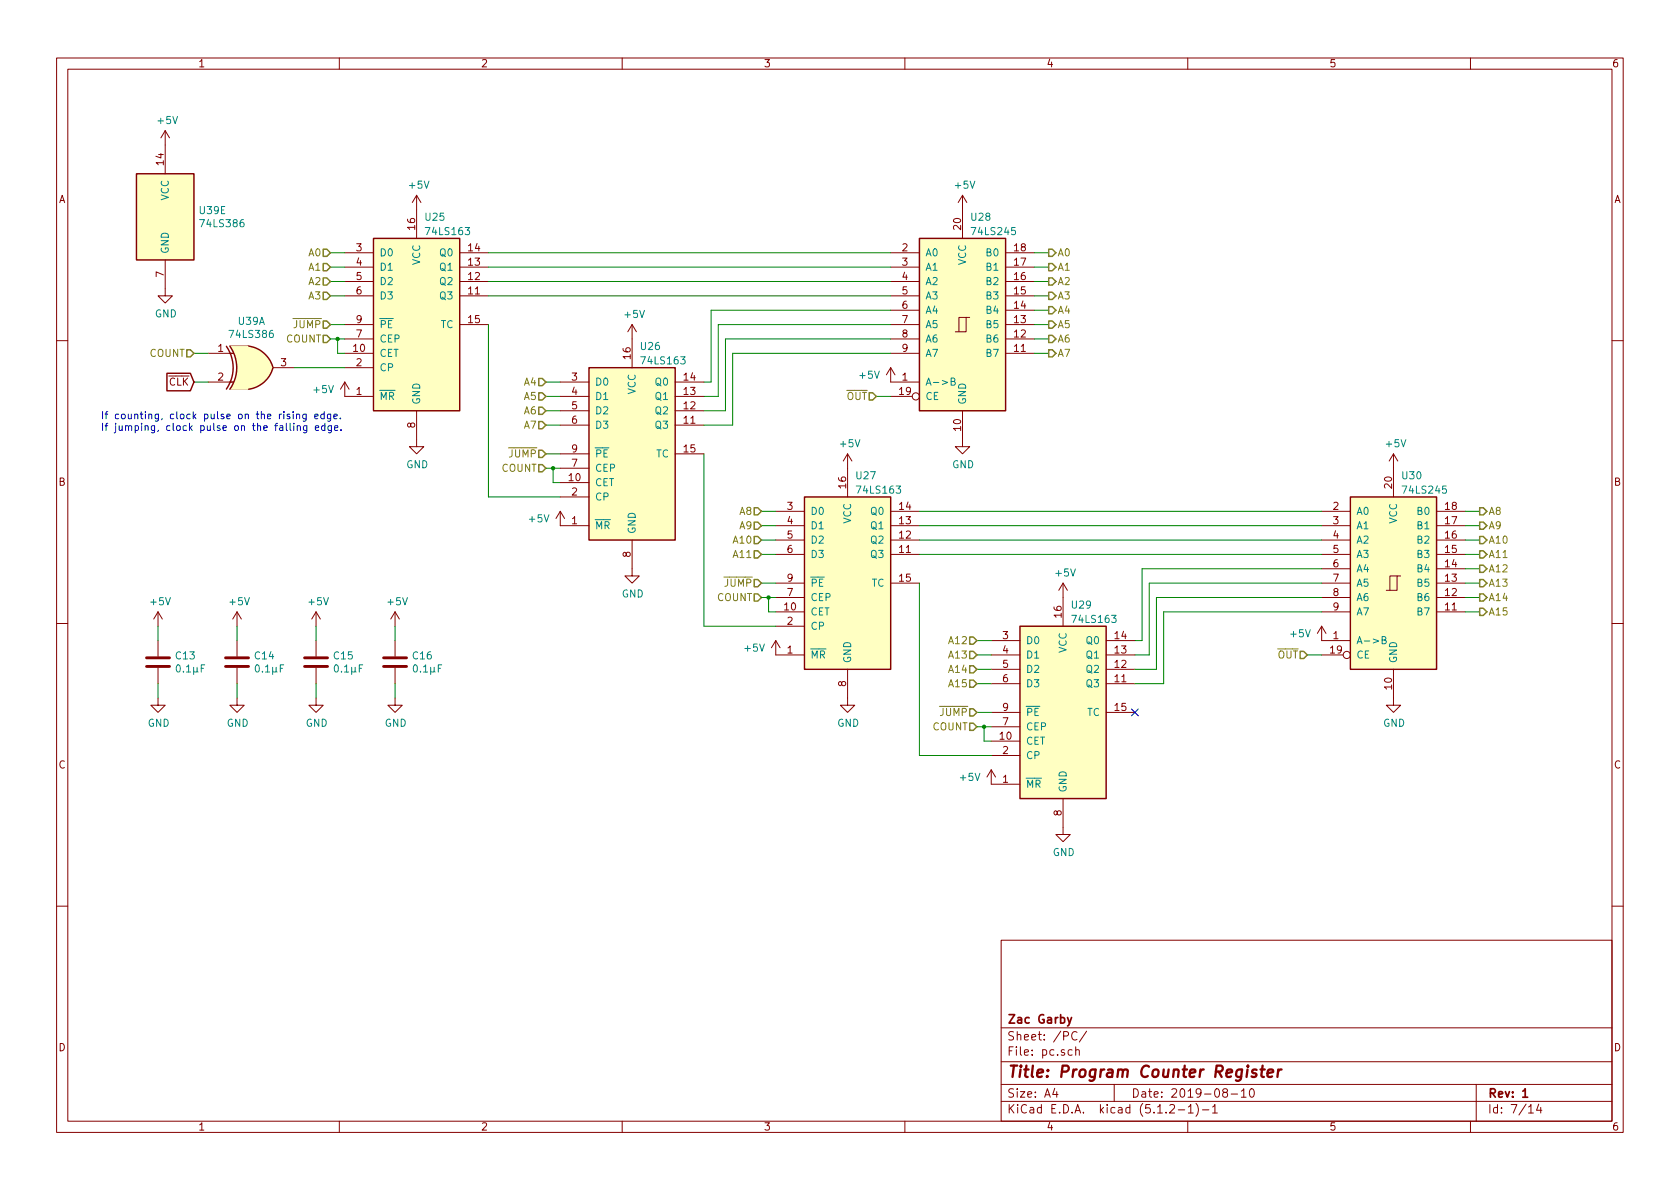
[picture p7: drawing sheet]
EESchema Schematic File Version 4
LIBS:computer-cache
EELAYER 29 0
EELAYER END
$Descr A4 11693 8268
encoding utf-8
Sheet 7 14
Title "Program Counter Register"
Date "2019-08-10"
Rev "1"
Comp "Zac Garby"
Comment1 ""
Comment2 ""
Comment3 ""
Comment4 ""
$EndDescr
$Comp
L 74xx:74LS163 U25
U 1 1
P 2900 2250
F 0 "U25" H 2950 3000 50  0000 L CNN
F 1 "74LS163" H 2950 2900 50  0000 L CNN
F 2 "Package_DIP:DIP-16_W7.62mm" H 2900 2250 50  0001 C CNN
F 3 "http://www.ti.com/lit/gpn/sn74LS163" H 2900 2250 50  0001 C CNN
	1    2900 2250
	1    0    0    -1  
$EndComp
$Comp
L power:+5V #PWR0107
U 1 1
P 2400 2750
F 0 "#PWR0107" H 2400 2600 50  0001 C CNN
F 1 "+5V" H 2250 2800 50  0000 C CNN
F 2 "" H 2400 2750 50  0001 C CNN
F 3 "" H 2400 2750 50  0001 C CNN
	1    2400 2750
	1    0    0    -1  
$EndComp
$Comp
L power:+5V #PWR0108
U 1 1
P 2900 1450
F 0 "#PWR0108" H 2900 1300 50  0001 C CNN
F 1 "+5V" H 2915 1623 50  0000 C CNN
F 2 "" H 2900 1450 50  0001 C CNN
F 3 "" H 2900 1450 50  0001 C CNN
	1    2900 1450
	1    0    0    -1  
$EndComp
$Comp
L power:GND #PWR0109
U 1 1
P 2900 3050
F 0 "#PWR0109" H 2900 2800 50  0001 C CNN
F 1 "GND" H 2905 2877 50  0000 C CNN
F 2 "" H 2900 3050 50  0001 C CNN
F 3 "" H 2900 3050 50  0001 C CNN
	1    2900 3050
	1    0    0    -1  
$EndComp
Text HLabel 2300 2350 0    50   Input ~ 0
COUNT
Wire Wire Line
	2400 2350 2350 2350
Wire Wire Line
	2350 2350 2350 2450
Wire Wire Line
	2350 2450 2400 2450
Connection ~ 2350 2350
Wire Wire Line
	2350 2350 2300 2350
Wire Wire Line
	2400 2250 2300 2250
Wire Wire Line
	2300 2050 2400 2050
Wire Wire Line
	2400 1950 2300 1950
Wire Wire Line
	2400 1850 2300 1850
Wire Wire Line
	2400 1750 2300 1750
Text HLabel 2300 2250 0    50   Input ~ 0
~JUMP
$Comp
L power:+5V #PWR0110
U 1 1
P 3900 3650
F 0 "#PWR0110" H 3900 3500 50  0001 C CNN
F 1 "+5V" H 3750 3700 50  0000 C CNN
F 2 "" H 3900 3650 50  0001 C CNN
F 3 "" H 3900 3650 50  0001 C CNN
	1    3900 3650
	1    0    0    -1  
$EndComp
$Comp
L power:+5V #PWR0111
U 1 1
P 4400 2350
F 0 "#PWR0111" H 4400 2200 50  0001 C CNN
F 1 "+5V" H 4415 2523 50  0000 C CNN
F 2 "" H 4400 2350 50  0001 C CNN
F 3 "" H 4400 2350 50  0001 C CNN
	1    4400 2350
	1    0    0    -1  
$EndComp
$Comp
L power:GND #PWR0112
U 1 1
P 4400 3950
F 0 "#PWR0112" H 4400 3700 50  0001 C CNN
F 1 "GND" H 4405 3777 50  0000 C CNN
F 2 "" H 4400 3950 50  0001 C CNN
F 3 "" H 4400 3950 50  0001 C CNN
	1    4400 3950
	1    0    0    -1  
$EndComp
Text HLabel 3800 3250 0    50   Input ~ 0
COUNT
Wire Wire Line
	3900 3250 3850 3250
Wire Wire Line
	3850 3250 3850 3350
Wire Wire Line
	3850 3350 3900 3350
Connection ~ 3850 3250
Wire Wire Line
	3850 3250 3800 3250
Wire Wire Line
	3900 3150 3800 3150
Wire Wire Line
	3800 2950 3900 2950
Wire Wire Line
	3900 2850 3800 2850
Wire Wire Line
	3900 2750 3800 2750
Wire Wire Line
	3900 2650 3800 2650
Text HLabel 3800 3150 0    50   Input ~ 0
~JUMP
$Comp
L 74xx:74LS163 U27
U 1 1
P 5900 4050
F 0 "U27" H 5950 4800 50  0000 L CNN
F 1 "74LS163" H 5950 4700 50  0000 L CNN
F 2 "Package_DIP:DIP-16_W7.62mm" H 5900 4050 50  0001 C CNN
F 3 "http://www.ti.com/lit/gpn/sn74LS163" H 5900 4050 50  0001 C CNN
	1    5900 4050
	1    0    0    -1  
$EndComp
$Comp
L power:+5V #PWR0113
U 1 1
P 5400 4550
F 0 "#PWR0113" H 5400 4400 50  0001 C CNN
F 1 "+5V" H 5250 4600 50  0000 C CNN
F 2 "" H 5400 4550 50  0001 C CNN
F 3 "" H 5400 4550 50  0001 C CNN
	1    5400 4550
	1    0    0    -1  
$EndComp
$Comp
L power:+5V #PWR0114
U 1 1
P 5900 3250
F 0 "#PWR0114" H 5900 3100 50  0001 C CNN
F 1 "+5V" H 5915 3423 50  0000 C CNN
F 2 "" H 5900 3250 50  0001 C CNN
F 3 "" H 5900 3250 50  0001 C CNN
	1    5900 3250
	1    0    0    -1  
$EndComp
$Comp
L power:GND #PWR0115
U 1 1
P 5900 4850
F 0 "#PWR0115" H 5900 4600 50  0001 C CNN
F 1 "GND" H 5905 4677 50  0000 C CNN
F 2 "" H 5900 4850 50  0001 C CNN
F 3 "" H 5900 4850 50  0001 C CNN
	1    5900 4850
	1    0    0    -1  
$EndComp
Text HLabel 5300 4150 0    50   Input ~ 0
COUNT
Wire Wire Line
	5400 4150 5350 4150
Wire Wire Line
	5350 4150 5350 4250
Wire Wire Line
	5350 4250 5400 4250
Connection ~ 5350 4150
Wire Wire Line
	5350 4150 5300 4150
Wire Wire Line
	5400 4050 5300 4050
Wire Wire Line
	5300 3850 5400 3850
Wire Wire Line
	5400 3750 5300 3750
Wire Wire Line
	5400 3650 5300 3650
Wire Wire Line
	5400 3550 5300 3550
Text HLabel 5300 4050 0    50   Input ~ 0
~JUMP
$Comp
L 74xx:74LS163 U29
U 1 1
P 7400 4950
F 0 "U29" H 7450 5700 50  0000 L CNN
F 1 "74LS163" H 7450 5600 50  0000 L CNN
F 2 "Package_DIP:DIP-16_W7.62mm" H 7400 4950 50  0001 C CNN
F 3 "http://www.ti.com/lit/gpn/sn74LS163" H 7400 4950 50  0001 C CNN
	1    7400 4950
	1    0    0    -1  
$EndComp
$Comp
L power:+5V #PWR0116
U 1 1
P 6900 5450
F 0 "#PWR0116" H 6900 5300 50  0001 C CNN
F 1 "+5V" H 6750 5500 50  0000 C CNN
F 2 "" H 6900 5450 50  0001 C CNN
F 3 "" H 6900 5450 50  0001 C CNN
	1    6900 5450
	1    0    0    -1  
$EndComp
$Comp
L power:+5V #PWR0117
U 1 1
P 7400 4150
F 0 "#PWR0117" H 7400 4000 50  0001 C CNN
F 1 "+5V" H 7415 4323 50  0000 C CNN
F 2 "" H 7400 4150 50  0001 C CNN
F 3 "" H 7400 4150 50  0001 C CNN
	1    7400 4150
	1    0    0    -1  
$EndComp
$Comp
L power:GND #PWR0118
U 1 1
P 7400 5750
F 0 "#PWR0118" H 7400 5500 50  0001 C CNN
F 1 "GND" H 7405 5577 50  0000 C CNN
F 2 "" H 7400 5750 50  0001 C CNN
F 3 "" H 7400 5750 50  0001 C CNN
	1    7400 5750
	1    0    0    -1  
$EndComp
Text HLabel 6800 5050 0    50   Input ~ 0
COUNT
Wire Wire Line
	6900 5050 6850 5050
Wire Wire Line
	6850 5050 6850 5150
Wire Wire Line
	6850 5150 6900 5150
Connection ~ 6850 5050
Wire Wire Line
	6850 5050 6800 5050
Wire Wire Line
	6900 4950 6800 4950
Wire Wire Line
	6800 4750 6900 4750
Wire Wire Line
	6900 4650 6800 4650
Wire Wire Line
	6900 4550 6800 4550
Wire Wire Line
	6900 4450 6800 4450
Text HLabel 6800 4950 0    50   Input ~ 0
~JUMP
Text HLabel 2300 1750 0    50   Input ~ 0
A0
Text HLabel 2300 1850 0    50   Input ~ 0
A1
Text HLabel 2300 1950 0    50   Input ~ 0
A2
Text HLabel 2300 2050 0    50   Input ~ 0
A3
Text HLabel 3800 2650 0    50   Input ~ 0
A4
Text HLabel 3800 2750 0    50   Input ~ 0
A5
Text HLabel 3800 2850 0    50   Input ~ 0
A6
Text HLabel 3800 2950 0    50   Input ~ 0
A7
Text HLabel 5300 3550 0    50   Input ~ 0
A8
Text HLabel 5300 3650 0    50   Input ~ 0
A9
Text HLabel 5300 3750 0    50   Input ~ 0
A10
Text HLabel 5300 3850 0    50   Input ~ 0
A11
Text HLabel 6800 4450 0    50   Input ~ 0
A12
Text HLabel 6800 4550 0    50   Input ~ 0
A13
Text HLabel 6800 4650 0    50   Input ~ 0
A14
Text HLabel 6800 4750 0    50   Input ~ 0
A15
NoConn ~ 7900 4950
Wire Wire Line
	3400 2250 3400 3450
Wire Wire Line
	3400 3450 3900 3450
Wire Wire Line
	4900 4350 5400 4350
Wire Wire Line
	6400 5250 6900 5250
$Comp
L 74xx:74LS245 U30
U 1 1
P 9700 4050
F 0 "U30" H 9750 4800 50  0000 L CNN
F 1 "74LS245" H 9750 4700 50  0000 L CNN
F 2 "Package_DIP:DIP-20_W7.62mm" H 9700 4050 50  0001 C CNN
F 3 "http://www.ti.com/lit/gpn/sn74LS245" H 9700 4050 50  0001 C CNN
	1    9700 4050
	1    0    0    -1  
$EndComp
$Comp
L power:+5V #PWR0119
U 1 1
P 9700 3250
F 0 "#PWR0119" H 9700 3100 50  0001 C CNN
F 1 "+5V" H 9715 3423 50  0000 C CNN
F 2 "" H 9700 3250 50  0001 C CNN
F 3 "" H 9700 3250 50  0001 C CNN
	1    9700 3250
	1    0    0    -1  
$EndComp
$Comp
L power:GND #PWR0120
U 1 1
P 9700 4850
F 0 "#PWR0120" H 9700 4600 50  0001 C CNN
F 1 "GND" H 9705 4677 50  0000 C CNN
F 2 "" H 9700 4850 50  0001 C CNN
F 3 "" H 9700 4850 50  0001 C CNN
	1    9700 4850
	1    0    0    -1  
$EndComp
$Comp
L power:+5V #PWR0121
U 1 1
P 9200 4450
F 0 "#PWR0121" H 9200 4300 50  0001 C CNN
F 1 "+5V" H 9050 4500 50  0000 C CNN
F 2 "" H 9200 4450 50  0001 C CNN
F 3 "" H 9200 4450 50  0001 C CNN
	1    9200 4450
	1    0    0    -1  
$EndComp
Wire Wire Line
	9200 4550 9100 4550
Text HLabel 9100 4550 0    50   Input ~ 0
~OUT
Wire Wire Line
	9200 3550 6400 3550
Wire Wire Line
	6400 3650 9200 3650
Wire Wire Line
	9200 3750 6400 3750
Wire Wire Line
	6400 3850 9200 3850
Wire Wire Line
	6400 5250 6400 4050
Wire Wire Line
	4900 3150 4900 4350
$Comp
L 74xx:74LS163 U26
U 1 1
P 4400 3150
F 0 "U26" H 4450 3900 50  0000 L CNN
F 1 "74LS163" H 4450 3800 50  0000 L CNN
F 2 "Package_DIP:DIP-16_W7.62mm" H 4400 3150 50  0001 C CNN
F 3 "http://www.ti.com/lit/gpn/sn74LS163" H 4400 3150 50  0001 C CNN
	1    4400 3150
	1    0    0    -1  
$EndComp
Wire Wire Line
	7900 4450 7950 4450
Wire Wire Line
	7950 4450 7950 3950
Wire Wire Line
	7950 3950 9200 3950
Wire Wire Line
	7900 4550 8000 4550
Wire Wire Line
	8000 4550 8000 4050
Wire Wire Line
	8000 4050 9200 4050
Wire Wire Line
	7900 4650 8050 4650
Wire Wire Line
	8050 4650 8050 4150
Wire Wire Line
	8050 4150 9200 4150
Wire Wire Line
	7900 4750 8100 4750
Wire Wire Line
	8100 4750 8100 4250
Wire Wire Line
	8100 4250 9200 4250
$Comp
L 74xx:74LS245 U28
U 1 1
P 6700 2250
F 0 "U28" H 6750 3000 50  0000 L CNN
F 1 "74LS245" H 6750 2900 50  0000 L CNN
F 2 "Package_DIP:DIP-20_W7.62mm" H 6700 2250 50  0001 C CNN
F 3 "http://www.ti.com/lit/gpn/sn74LS245" H 6700 2250 50  0001 C CNN
	1    6700 2250
	1    0    0    -1  
$EndComp
$Comp
L power:+5V #PWR0122
U 1 1
P 6700 1450
F 0 "#PWR0122" H 6700 1300 50  0001 C CNN
F 1 "+5V" H 6715 1623 50  0000 C CNN
F 2 "" H 6700 1450 50  0001 C CNN
F 3 "" H 6700 1450 50  0001 C CNN
	1    6700 1450
	1    0    0    -1  
$EndComp
$Comp
L power:+5V #PWR0123
U 1 1
P 6200 2650
F 0 "#PWR0123" H 6200 2500 50  0001 C CNN
F 1 "+5V" H 6050 2700 50  0000 C CNN
F 2 "" H 6200 2650 50  0001 C CNN
F 3 "" H 6200 2650 50  0001 C CNN
	1    6200 2650
	1    0    0    -1  
$EndComp
Wire Wire Line
	6200 2750 6100 2750
Text HLabel 6100 2750 0    50   Input ~ 0
~OUT
Wire Wire Line
	6200 1750 3400 1750
Wire Wire Line
	3400 1850 6200 1850
Wire Wire Line
	6200 1950 3400 1950
Wire Wire Line
	3400 2050 6200 2050
Wire Wire Line
	4900 2650 4950 2650
Wire Wire Line
	4950 2650 4950 2150
Wire Wire Line
	4950 2150 6200 2150
Wire Wire Line
	4900 2750 5000 2750
Wire Wire Line
	5000 2750 5000 2250
Wire Wire Line
	5000 2250 6200 2250
Wire Wire Line
	4900 2850 5050 2850
Wire Wire Line
	5050 2850 5050 2350
Wire Wire Line
	5050 2350 6200 2350
Wire Wire Line
	4900 2950 5100 2950
Wire Wire Line
	5100 2950 5100 2450
Wire Wire Line
	5100 2450 6200 2450
$Comp
L power:GND #PWR0124
U 1 1
P 6700 3050
F 0 "#PWR0124" H 6700 2800 50  0001 C CNN
F 1 "GND" H 6705 2877 50  0000 C CNN
F 2 "" H 6700 3050 50  0001 C CNN
F 3 "" H 6700 3050 50  0001 C CNN
	1    6700 3050
	1    0    0    -1  
$EndComp
Wire Wire Line
	7200 1750 7300 1750
Wire Wire Line
	7200 1850 7300 1850
Wire Wire Line
	7200 1950 7300 1950
Wire Wire Line
	7200 2050 7300 2050
Wire Wire Line
	7200 2150 7300 2150
Wire Wire Line
	7200 2250 7300 2250
Wire Wire Line
	7200 2350 7300 2350
Wire Wire Line
	7200 2450 7300 2450
Wire Wire Line
	10200 3550 10300 3550
Wire Wire Line
	10200 3650 10300 3650
Wire Wire Line
	10200 3750 10300 3750
Wire Wire Line
	10200 3850 10300 3850
Wire Wire Line
	10200 3950 10300 3950
Wire Wire Line
	10200 4050 10300 4050
Wire Wire Line
	10200 4150 10300 4150
Wire Wire Line
	10200 4250 10300 4250
Text HLabel 7300 1750 2    50   Output ~ 0
A0
Text HLabel 7300 1850 2    50   Output ~ 0
A1
Text HLabel 7300 1950 2    50   Output ~ 0
A2
Text HLabel 7300 2050 2    50   Output ~ 0
A3
Text HLabel 7300 2150 2    50   Output ~ 0
A4
Text HLabel 7300 2250 2    50   Output ~ 0
A5
Text HLabel 7300 2350 2    50   Output ~ 0
A6
Text HLabel 7300 2450 2    50   Output ~ 0
A7
Text HLabel 10300 3550 2    50   Output ~ 0
A8
Text HLabel 10300 3650 2    50   Output ~ 0
A9
Text HLabel 10300 3750 2    50   Output ~ 0
A10
Text HLabel 10300 3850 2    50   Output ~ 0
A11
Text HLabel 10300 3950 2    50   Output ~ 0
A12
Text HLabel 10300 4050 2    50   Output ~ 0
A13
Text HLabel 10300 4150 2    50   Output ~ 0
A14
Text HLabel 10300 4250 2    50   Output ~ 0
A15
$Comp
L 74xx:74LS386 U39
U 1 1
P 1750 2550
F 0 "U39" H 1750 2875 50  0000 C CNN
F 1 "74LS386" H 1750 2784 50  0000 C CNN
F 2 "Package_DIP:DIP-14_W7.62mm" H 1750 2550 50  0001 C CNN
F 3 "http://www.ti.com/lit/gpn/sn74LS386" H 1750 2550 50  0001 C CNN
	1    1750 2550
	1    0    0    -1  
$EndComp
Wire Wire Line
	1350 2450 1450 2450
Wire Wire Line
	1350 2650 1450 2650
Text HLabel 1350 2450 0    50   Input ~ 0
COUNT
Wire Wire Line
	2050 2550 2400 2550
Text Notes 700  3000 0    50   ~ 0
If counting, clock pulse on the rising edge.\nIf jumping, clock pulse on the falling edge.
Text GLabel 1350 2650 0    50   Input ~ 0
~CLK
$Comp
L power:+5V #PWR?
U 1 1
P 1100 4350
AR Path="/5D585F0F" Ref="#PWR?"  Part="1" 
AR Path="/5D55E269/5D585F0F" Ref="#PWR091"  Part="1" 
F 0 "#PWR091" H 1100 4200 50  0001 C CNN
F 1 "+5V" H 1115 4523 50  0000 C CNN
F 2 "" H 1100 4350 50  0001 C CNN
F 3 "" H 1100 4350 50  0001 C CNN
	1    1100 4350
	1    0    0    -1  
$EndComp
$Comp
L Device:C C?
U 1 1
P 1100 4600
AR Path="/5D585F15" Ref="C?"  Part="1" 
AR Path="/5D55E269/5D585F15" Ref="C13"  Part="1" 
F 0 "C13" H 1215 4646 50  0000 L CNN
F 1 "0.1µF" H 1215 4555 50  0000 L CNN
F 2 "Capacitor_THT:CP_Radial_D4.0mm_P1.50mm" H 1138 4450 50  0001 C CNN
F 3 "~" H 1100 4600 50  0001 C CNN
	1    1100 4600
	1    0    0    -1  
$EndComp
$Comp
L power:GND #PWR?
U 1 1
P 1100 4850
AR Path="/5D585F1B" Ref="#PWR?"  Part="1" 
AR Path="/5D55E269/5D585F1B" Ref="#PWR092"  Part="1" 
F 0 "#PWR092" H 1100 4600 50  0001 C CNN
F 1 "GND" H 1105 4677 50  0000 C CNN
F 2 "" H 1100 4850 50  0001 C CNN
F 3 "" H 1100 4850 50  0001 C CNN
	1    1100 4850
	1    0    0    -1  
$EndComp
Wire Wire Line
	1100 4850 1100 4750
$Comp
L power:+5V #PWR?
U 1 1
P 1650 4350
AR Path="/5D5896E6" Ref="#PWR?"  Part="1" 
AR Path="/5D55E269/5D5896E6" Ref="#PWR093"  Part="1" 
F 0 "#PWR093" H 1650 4200 50  0001 C CNN
F 1 "+5V" H 1665 4523 50  0000 C CNN
F 2 "" H 1650 4350 50  0001 C CNN
F 3 "" H 1650 4350 50  0001 C CNN
	1    1650 4350
	1    0    0    -1  
$EndComp
$Comp
L Device:C C?
U 1 1
P 1650 4600
AR Path="/5D5896EC" Ref="C?"  Part="1" 
AR Path="/5D55E269/5D5896EC" Ref="C14"  Part="1" 
F 0 "C14" H 1765 4646 50  0000 L CNN
F 1 "0.1µF" H 1765 4555 50  0000 L CNN
F 2 "Capacitor_THT:CP_Radial_D4.0mm_P1.50mm" H 1688 4450 50  0001 C CNN
F 3 "~" H 1650 4600 50  0001 C CNN
	1    1650 4600
	1    0    0    -1  
$EndComp
$Comp
L power:GND #PWR?
U 1 1
P 1650 4850
AR Path="/5D5896F2" Ref="#PWR?"  Part="1" 
AR Path="/5D55E269/5D5896F2" Ref="#PWR094"  Part="1" 
F 0 "#PWR094" H 1650 4600 50  0001 C CNN
F 1 "GND" H 1655 4677 50  0000 C CNN
F 2 "" H 1650 4850 50  0001 C CNN
F 3 "" H 1650 4850 50  0001 C CNN
	1    1650 4850
	1    0    0    -1  
$EndComp
Wire Wire Line
	1650 4850 1650 4750
Wire Wire Line
	1650 4450 1650 4350
$Comp
L power:+5V #PWR?
U 1 1
P 2200 4350
AR Path="/5D58D6E3" Ref="#PWR?"  Part="1" 
AR Path="/5D55E269/5D58D6E3" Ref="#PWR095"  Part="1" 
F 0 "#PWR095" H 2200 4200 50  0001 C CNN
F 1 "+5V" H 2215 4523 50  0000 C CNN
F 2 "" H 2200 4350 50  0001 C CNN
F 3 "" H 2200 4350 50  0001 C CNN
	1    2200 4350
	1    0    0    -1  
$EndComp
$Comp
L Device:C C?
U 1 1
P 2200 4600
AR Path="/5D58D6E9" Ref="C?"  Part="1" 
AR Path="/5D55E269/5D58D6E9" Ref="C15"  Part="1" 
F 0 "C15" H 2315 4646 50  0000 L CNN
F 1 "0.1µF" H 2315 4555 50  0000 L CNN
F 2 "Capacitor_THT:CP_Radial_D4.0mm_P1.50mm" H 2238 4450 50  0001 C CNN
F 3 "~" H 2200 4600 50  0001 C CNN
	1    2200 4600
	1    0    0    -1  
$EndComp
$Comp
L power:GND #PWR?
U 1 1
P 2200 4850
AR Path="/5D58D6EF" Ref="#PWR?"  Part="1" 
AR Path="/5D55E269/5D58D6EF" Ref="#PWR096"  Part="1" 
F 0 "#PWR096" H 2200 4600 50  0001 C CNN
F 1 "GND" H 2205 4677 50  0000 C CNN
F 2 "" H 2200 4850 50  0001 C CNN
F 3 "" H 2200 4850 50  0001 C CNN
	1    2200 4850
	1    0    0    -1  
$EndComp
Wire Wire Line
	2200 4850 2200 4750
Wire Wire Line
	2200 4450 2200 4350
$Comp
L power:+5V #PWR?
U 1 1
P 2750 4350
AR Path="/5D5912A0" Ref="#PWR?"  Part="1" 
AR Path="/5D55E269/5D5912A0" Ref="#PWR097"  Part="1" 
F 0 "#PWR097" H 2750 4200 50  0001 C CNN
F 1 "+5V" H 2765 4523 50  0000 C CNN
F 2 "" H 2750 4350 50  0001 C CNN
F 3 "" H 2750 4350 50  0001 C CNN
	1    2750 4350
	1    0    0    -1  
$EndComp
$Comp
L Device:C C?
U 1 1
P 2750 4600
AR Path="/5D5912A6" Ref="C?"  Part="1" 
AR Path="/5D55E269/5D5912A6" Ref="C16"  Part="1" 
F 0 "C16" H 2865 4646 50  0000 L CNN
F 1 "0.1µF" H 2865 4555 50  0000 L CNN
F 2 "Capacitor_THT:CP_Radial_D4.0mm_P1.50mm" H 2788 4450 50  0001 C CNN
F 3 "~" H 2750 4600 50  0001 C CNN
	1    2750 4600
	1    0    0    -1  
$EndComp
$Comp
L power:GND #PWR?
U 1 1
P 2750 4850
AR Path="/5D5912AC" Ref="#PWR?"  Part="1" 
AR Path="/5D55E269/5D5912AC" Ref="#PWR098"  Part="1" 
F 0 "#PWR098" H 2750 4600 50  0001 C CNN
F 1 "GND" H 2755 4677 50  0000 C CNN
F 2 "" H 2750 4850 50  0001 C CNN
F 3 "" H 2750 4850 50  0001 C CNN
	1    2750 4850
	1    0    0    -1  
$EndComp
Wire Wire Line
	2750 4850 2750 4750
Wire Wire Line
	2750 4450 2750 4350
Wire Wire Line
	1100 4350 1100 4450
$Comp
L 74xx:74LS386 U39
U 5 1
P 1150 1500
F 0 "U39" H 1380 1546 50  0000 L CNN
F 1 "74LS386" H 1380 1455 50  0000 L CNN
F 2 "Package_DIP:DIP-14_W7.62mm" H 1150 1500 50  0001 C CNN
F 3 "http://www.ti.com/lit/gpn/sn74LS386" H 1150 1500 50  0001 C CNN
	5    1150 1500
	1    0    0    -1  
$EndComp
$Comp
L power:+5V #PWR0204
U 1 1
P 1150 1000
F 0 "#PWR0204" H 1150 850 50  0001 C CNN
F 1 "+5V" H 1165 1173 50  0000 C CNN
F 2 "" H 1150 1000 50  0001 C CNN
F 3 "" H 1150 1000 50  0001 C CNN
	1    1150 1000
	1    0    0    -1  
$EndComp
$Comp
L power:GND #PWR0205
U 1 1
P 1150 2000
F 0 "#PWR0205" H 1150 1750 50  0001 C CNN
F 1 "GND" H 1155 1827 50  0000 C CNN
F 2 "" H 1150 2000 50  0001 C CNN
F 3 "" H 1150 2000 50  0001 C CNN
	1    1150 2000
	1    0    0    -1  
$EndComp
$EndSCHEMATC
